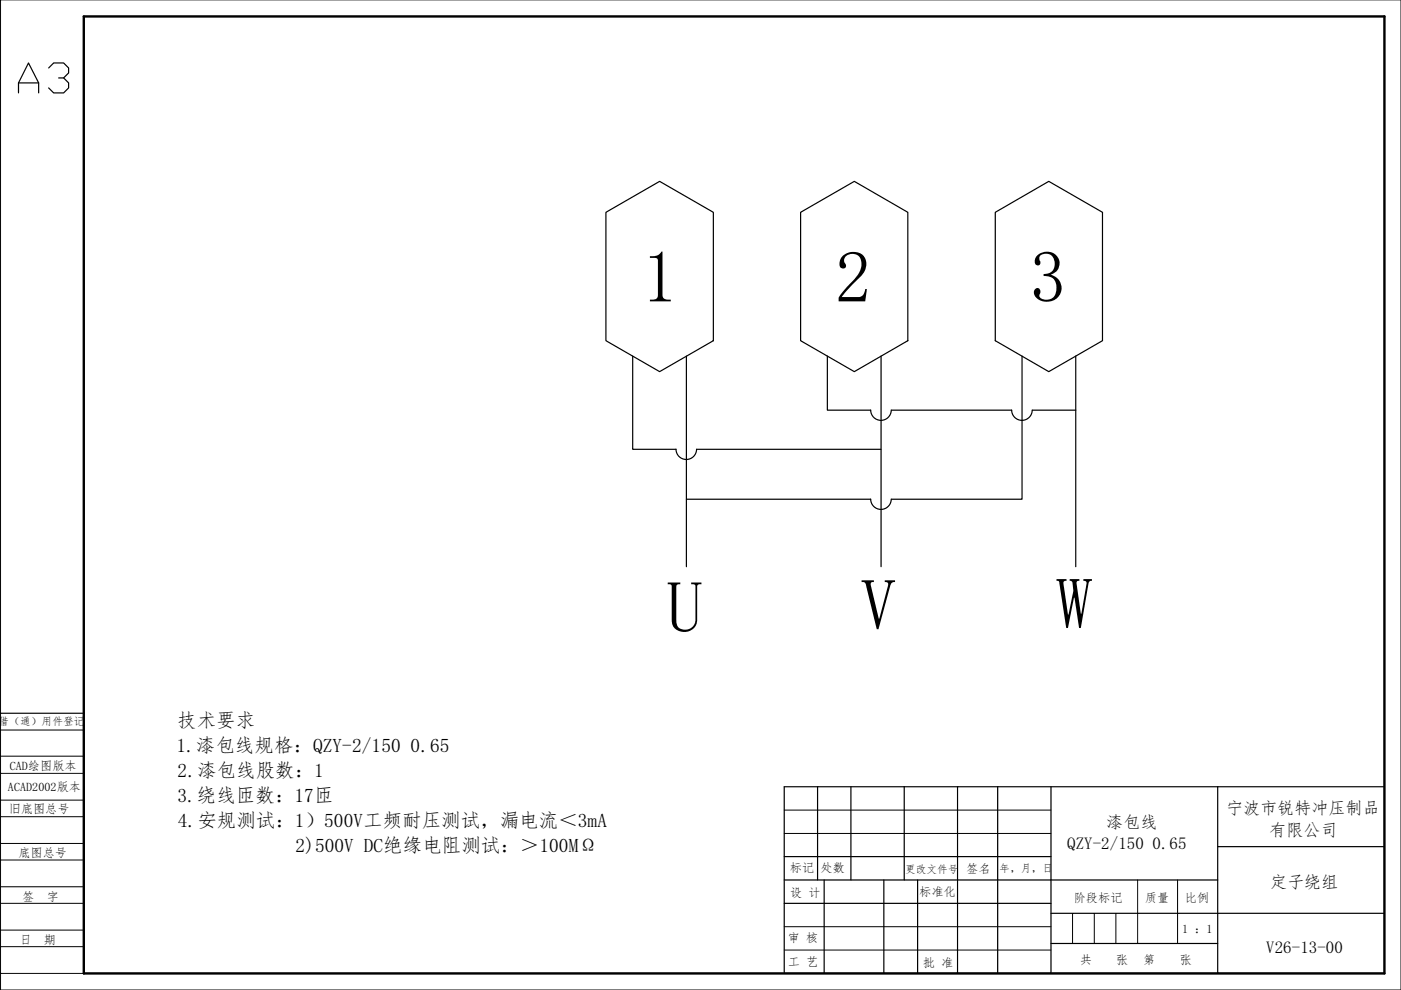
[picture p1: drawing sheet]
<svg xmlns="http://www.w3.org/2000/svg" width="297mm" height="210mm" viewBox="0 0 297 210" stroke-linecap="round" stroke-linejoin="round" font-family="sans-serif">
<g fill="none" stroke="#000" stroke-width=".21">
<path d="M.1 0h296.9v209.9h-296.9zM.1 154.8h17.7M.1 178.8h17.7M.1 173.2h17.7M.1 169.6h17.7M.1 164h17.7M.1 160.3h17.7M166.3 176.7h56.5M166.3 171.8h56.5M.1 197.2h17.7M.1 191.5h17.7M.1 188h17.7"/>
<path d="M.1 182.3h17.7M166.3 196.5h56.5M.1 206.4h17.7M.1 200.7h17.7M166.3 201.4h56.5"/>
</g>
<path d="M17.8 3.5h275.7v202.9h-275.7z" fill="none" stroke="#000" stroke-width=".51"/>
<g fill="none" stroke="#000" stroke-width=".25">
<path d="M128.5 45l11.4-6.5 11.3 6.5v27.2l-11.3 6.6-11.4-6.6zM169.7 45l11.4-6.5 11.4 6.5v27.2l-11.4 6.6-11.4-6.6zM211 45l11.4-6.5 11.4 6.5v27.2l-11.4 6.6-11.4-6.6zM134.1 75.5v19.8h9.2a2.18 2.18 0 0 0 2.2 2.1 2.18 2.18 0 0 0 2.2-2.2M145.5 75.5v44.7M175.4 75.5v11.5h9.2M186.8 75.5v44.7M216.7 75.5v30.3h-27.7M228.1 75.5v44.7M147.7 95.3h39.1M184.6 86.9a2.18 2.18 0 0 0 2.2 2.2 2.18 2.18 0 0 0 2.2-2.2M189 87h25.5"/>
<path d="M214.5 86.9a2.18 2.18 0 0 0 2.2 2.2 2.18 2.18 0 0 0 2.1-2.2M218.9 87h9.2M189 105.8a2.18 2.18 0 0 1-2.2 2.2 2.18 2.18 0 0 1-2.2-2.2h-39.1M.1 151.2h17.7M173.3 166.8v19.8M180.4 166.8v19.8M191.7 166.8v19.8M203 166.8v39.6M211.5 166.8v39.6M222.8 166.8v39.6M258.2 166.8v39.6M258.2 179.5h35.3"/>
<path d="M293.5 166.8h-127.2v39.6h127.2M166.3 191.5h56.5M166.3 186.6h91.9M166.3 181.6h56.5M174.7 186.6v19.8M187.4 186.6v19.8M194.5 186.6v19.8M222.8 193.6h70.7M17.8 206.4v-39.6v39.6M222.8 200h35.4"/>
</g>
<path d="M227.4 193.6v6.4M232 193.6v6.4M236.6 193.6v6.4M241.2 186.6v13.4M249.7 186.6v13.4" fill="none" stroke="#000" stroke-width=".21"/>
<g font-size="15.5">
<text x="136.1" y="63.9">1</text>
<text x="177.1" y="63.9">2</text>
<text x="218.4" y="63.9">3</text>
<text x="141.4" y="133.9">U</text>
<text x="182.5" y="133.4">V</text>
<text x="223.9" y="133.2">W</text>
</g>
<text font-size="10.6" x="3.2" y="20.8">A3</text>
<g font-size="4.1">
<text x="37.6" y="154.2">技术要求</text>
<text x="37.4" y="159.5">1.漆包线规格：QZY-2/150 0.65</text>
<text x="37.7" y="164.7">2.漆包线股数：1</text>
<text x="37.6" y="170">3.绕线匝数：17匝</text>
<text x="37.7" y="175.3">4.安规测试：1）500V工频耐压测试，漏电流＜3mA</text>
<text x="62.7" y="180.6">2)500V DC绝缘电阻测试：＞100MΩ</text>
</g>
<g font-size="3.6">
<text x="260" y="172.6">宁波市锐特冲压制品</text>
<text x="234.5" y="175.6">漆包线</text>
<text x="269.1" y="177.2">有限公司</text>
<text x="226.3" y="180.1">QZY-2/150 0.65</text>
<text x="269.3" y="188.3">定子绕组</text>
<text x="268.5" y="202.2">V26-13-00</text>
</g>
<g font-size="2.6">
<text x="1.7" y="167.6">ACAD2002版本</text>
<text x="2.1" y="163.3">CAD绘图版本</text>
<text x="1.8" y="172.5">旧底图总号</text>
<text x="3.9" y="181.6">底图总号</text>
<text x="167.5" y="184.9">标记</text>
<text x="174" y="184.9">处数</text>
<text x="204.9" y="185.1">签名</text>
<text x="4.7" y="190.9">签</text>
<text x="9.9" y="190.9">字</text>
<text x="167.5" y="190.1">设 计</text>
<text x="194.9" y="189.9">标准化</text>
<text x="227.7" y="191.2">阶段标记</text>
<text x="242.7" y="191.3">质量</text>
<text x="251.2" y="191.3">比例</text>
<text x="250.6" y="197.9">1 ：1</text>
<text x="4.1" y="200.1">日</text>
<text x="9.3" y="200.1">期</text>
<text x="166.9" y="199.7">审 核</text>
<text x="167" y="204.8">工 艺</text>
<text x="195.7" y="205.1">批 准</text>
<text x="228.9" y="204.4">共</text>
<text x="236.7" y="204.4">张</text>
<text x="242.4" y="204.5">第</text>
<text x="250.1" y="204.5">张</text>
</g>
<g font-size="2.3">
<text x="-.3" y="153.7">借（通）用件登记</text>
<text x="191.9" y="185.1">更改文件号</text>
<text x="211.9" y="185">年，月，日</text>
</g>
</svg>
